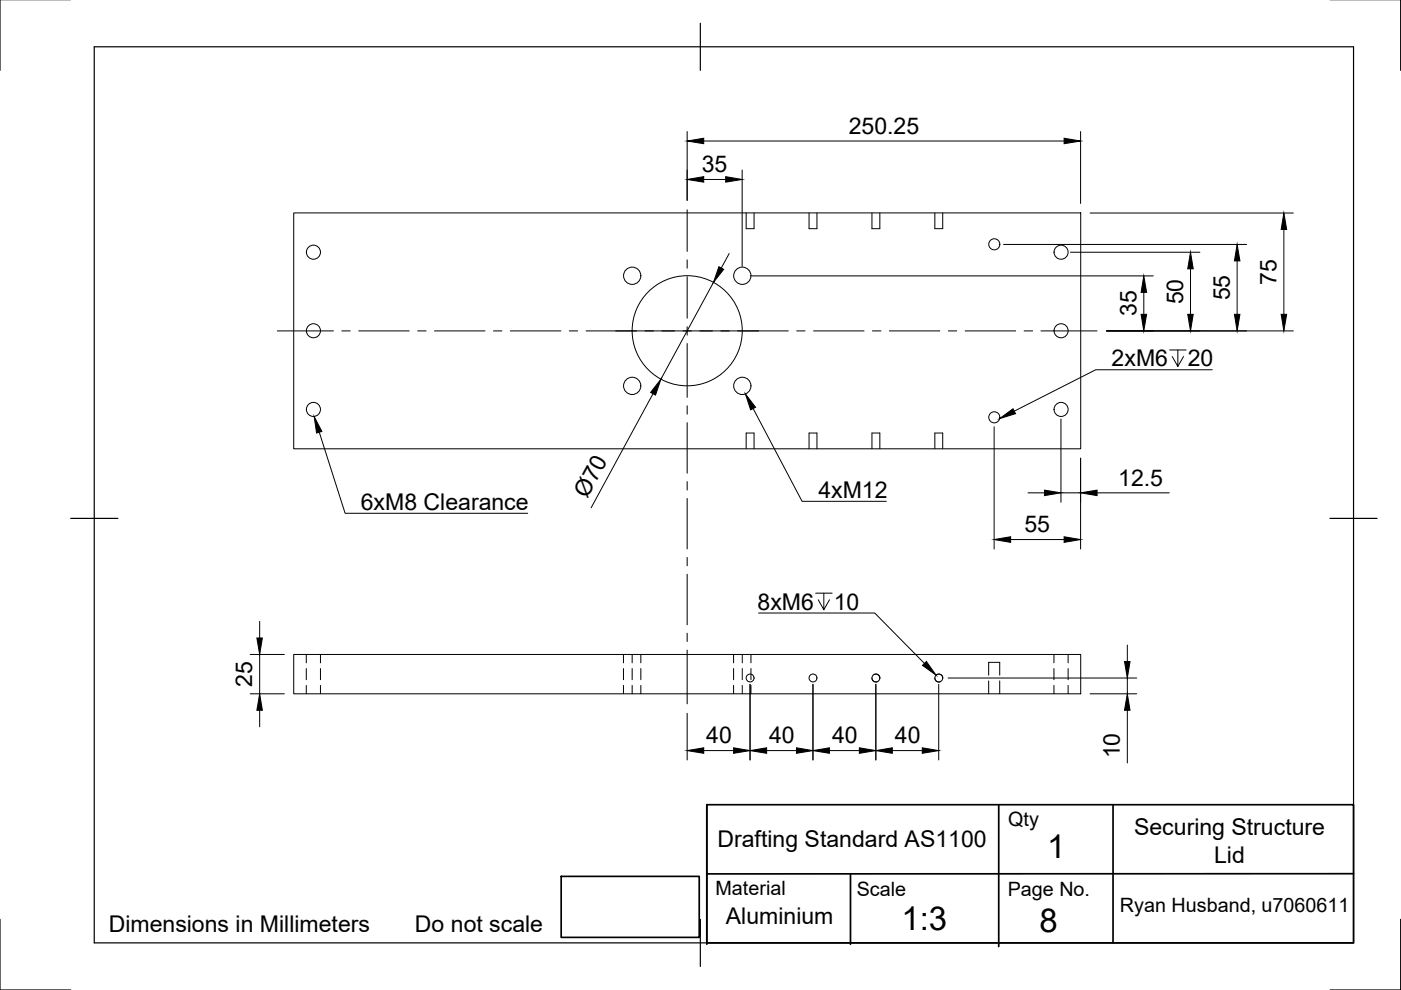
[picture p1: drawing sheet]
<svg xmlns="http://www.w3.org/2000/svg" width="297mm" height="210mm" viewBox="0 0 297 210" stroke-linecap="round" stroke-linejoin="round" font-family="sans-serif">
<!-- layer: Visible -->
<g fill="none" stroke="#000" stroke-width=".21">
<path d="M62.3 45.1h166.8v50.1h-166.8zM62.3 138.8h166.8v8.3h-166.8z"/>
<circle cx="66.5" cy="53.5" r="1.49"/>
<circle cx="134" cy="58.5" r="1.83"/>
<circle cx="157.4" cy="58.5" r="1.83"/>
<circle cx="210.8" cy="51.8" r="1.17"/>
<circle cx="225" cy="53.5" r="1.49"/>
<circle cx="66.5" cy="70.1" r="1.49"/>
<circle cx="145.7" cy="70.1" r="11.7"/>
<circle cx="225" cy="70.1" r="1.49"/>
<circle cx="66.5" cy="86.8" r="1.49"/>
<circle cx="134" cy="81.8" r="1.83"/>
<circle cx="157.4" cy="81.8" r="1.83"/>
<circle cx="210.8" cy="88.5" r="1.17"/>
<circle cx="225" cy="86.8" r="1.49"/>
<circle cx="159" cy="143.7" r=".84"/>
<circle cx="172.4" cy="143.7" r=".84"/>
<circle cx="185.7" cy="143.7" r=".84"/>
<circle cx="199" cy="143.7" r=".84"/>
</g>
<!-- layer: Hidden -->
<g fill="none" stroke="#000" stroke-width=".21">
<path d="M158.2 45.1v3.4h1.7v-3.4M171.5 45.1v3.4h1.7v-3.4M184.9 45.1v3.4h1.6v-3.4M198.2 45.1v3.4h1.7v-3.4M158.2 95.2v-3.4h1.7v3.4M171.5 95.2v-3.4h1.7v3.4M184.9 95.2v-3.4h1.6v3.4M198.2 95.2v-3.4h1.7v3.4M64.9 138.8v1.7M67.9 138.8v1.7M132.2 138.8v1.7M134 138.8v1.7"/>
<path d="M135.9 138.8v1.7M155.5 138.8v1.7M157.4 138.8v1.7M159.2 138.8v1.7M223.5 138.8v1.7M226.5 138.8v1.7M64.9 141.7v2.4M64.9 145.3v1.8M67.9 141.7v2.4M67.9 145.3v1.8M132.2 141.7v2.4M132.2 145.3v1.8"/>
<path d="M134 141.7v2.4M134 145.3v1.8M135.9 141.7v2.4M135.9 145.3v1.8M155.5 141.7v2.4M155.5 145.3v1.8M157.4 141.7v2.4M157.4 145.3v1.8M159.2 141.7v2.4M159.2 145.3v1.8M184.9 143.8a.83 .83 0 0 0 1.2 .7M185.3 143a.85 .85 0 0 1 1.2 .8"/>
<path d="M198.2 143.8a.83 .83 0 0 0 1.3 .7M198.6 143a.85 .85 0 0 1 1.3 .8M209.6 143.2v-2.8h2.4v2.8M209.6 144.4v2.7M212 144.4v2.7M223.5 141.7v2.4M223.5 145.3v1.8M226.5 141.7v2.4M226.5 145.3v1.8"/>
</g>
<!-- layer: Border -->
<path d="M0 -.1v15M297 -.1v15M20 9.9h267v190h-267zM148.5 4.9v10M15 109.9h10M282 109.9h10M0 194.9v15h15M148.5 194.9v10M297 194.9v15h-15" fill="none" stroke="#000" stroke-width=".25"/>
<!-- layer: TitleBlock -->
<path d="M149.9 170.6h137.1v29.3h-137.1zM149.9 170.6v29.6M211.8 170.8v29.9M236 170.6v29.3M119 185.8h29.3v12.9h-29.3zM180.3 185.3v14.9M287 185.2l-137.1 .1" fill="none" stroke="#000" stroke-width=".36"/>
<!-- layer: Center Lines -->
<g fill="none" stroke="#000" stroke-width=".21">
<path d="M145.7 44.5v8.8M145.7 55.1v1.8M145.7 58.7v8.8M58.8 70.2h11.9M72.5 70.2h1.8M76.1 70.2h10.7M88.5 70.2h1.8M92.1 70.2h10.7M104.6 70.2h1.8M108.2 70.2h10.7M120.7 70.2h1.8M124.3 70.2h42.8"/>
<path d="M145.7 69.3v1.7M145.7 72.8v11.5M168.9 70.2h1.8M172.5 70.2h10.7M185 70.2h1.8M188.6 70.2h10.7M201.1 70.2h1.7M204.6 70.2h10.7M217.1 70.2h1.8M220.7 70.2h11.9M145.7 86v1.8M145.7 89.6v10.7"/>
<path d="M145.7 102.1v1.8M145.7 105.7v10.7M145.7 118.2v1.8M145.7 121.7v10.8M145.7 134.3v1.7M145.7 137.8v11.4"/>
</g>
<!-- layer: Annotations -->
<path d="M248 74.2h3.5M249.7 74.2v3.5l-1.2-2.1M250.9 75.6l-1.2 2.1M257 78.4h-24.7l-17.3 8.8M67.7 91.6l5.5 17.2h38.7M159.7 86.6l10.4 19.7h17.8M160.8 130h24.7l10.5 10.7M172.9 125.8h3.5M174.7 125.8v3.5l-1.2-2.1M175.9 127.2l-1.2 2.1" fill="none" stroke="#000" stroke-width=".21"/>
<path d="M66.6 88.3l1.6 3.2-1.1 .3zM158.1 83.5l2.1 2.9-1 .5zM211.9 88.8l2.9-2.1 .5 1zM196.4 140.2l2.1 2.9-2.9-2z" fill="#000" stroke="#000" stroke-width=".21"/>
<!-- layer: Dimensions -->
<g fill="none" stroke="#000" stroke-width=".21">
<path d="M145.7 27.9v14.6M149.2 38.1h4.7M149.2 29.9h76.4M157.4 36v20.5M229.1 27.9v15.3M151.3 59.9l-11.2 20.5M154.6 53.8l-1.7 3M159.4 58.5h85.1M212.8 51.8h51.5M226.9 53.5h27.5M231.1 45.2h43.1M252.4 57v9.6"/>
<path d="M262.3 55.3v11.3M272.2 48.7v17.9M234.6 70.2h39.6M242.5 62v4.6M138.5 83.5l-13.2 24.2M210.8 90.5v25.9M224.9 88.8v17.7M229.1 97.1v19.3M214.3 114.4h11.3M218 104.5h3.4M224.9 104.5h4.2M232.6 104.5h15.3"/>
<path d="M53 138.8h7.3M55.1 131.8v3.5M55.1 138.8v8.3M239 136.8v3.5M53 147.1h7.3M55.1 150.6v3.5M145.7 151.2v9.9M149.2 159.1h6.3M159 145.1v16M162.5 159.1h6.4M172.4 145.1v16M175.9 159.1h6.3"/>
<path d="M185.7 145.1v16M189.2 159.1h6.3M199 145.1v16M201 143.8h40M231.1 147.1h9.9M239 143.8v3.3M239 150.6v11.2"/>
</g>
<g fill="#000" stroke="#000" stroke-width=".21">
<path d="M145.7 38.1l3.5-.6v1.1zM145.7 29.9l3.5-.6v1.2zM153.9 37.5l3.5 .6-3.5 .5zM225.6 29.3l3.5 .6-3.5 .6zM152.4 56.6l1 .5-2.1 2.8zM252.4 53.5l.6 3.5h-1.2zM262.3 51.8l.6 3.5h-1.2zM272.2 45.2l.6 3.5h-1.2zM241.9 66.6h1.2l-.6 3.6zM242.5 58.5l.6 3.5h-1.2zM251.8 66.6h1.2l-.6 3.6zM261.7 66.6h1.2l-.6 3.6z"/>
<path d="M271.6 66.6h1.2l-.6 3.6zM140.1 80.4l-1.1 3.4-1.1-.6zM210.8 114.4l3.5-.6v1.2zM221.4 103.9l3.5 .6-3.5 .6zM225.6 113.8l3.5 .6-3.5 .6zM229.1 104.5l3.5-.6v1.2zM54.5 135.3h1.1l-.5 3.5zM55.1 147.1l.5 3.5h-1.1zM145.7 159.1l3.5-.5v1.1zM155.5 158.6l3.5 .5-3.5 .6zM159 159.1l3.5-.5v1.1zM168.9 158.6l3.5 .5-3.5 .6z"/>
<path d="M172.4 159.1l3.5-.5v1.1zM182.2 158.6l3.5 .5-3.5 .6zM185.7 159.1l3.5-.5v1.1zM195.5 158.6l3.5 .5-3.5 .6zM238.4 140.3h1.2l-.6 3.5zM239 147.1l.6 3.5h-1.2z"/>
</g>
<g font-size="7">
<text x="222" y="181.8">1</text>
<text x="191.1" y="197.2">1:3</text>
<text x="220.4" y="197.6">8</text>
</g>
<g font-size="4.9">
<text x="180" y="28.3">250.25</text>
<text x="148.8" y="36.5">35</text>
<text x="250.8" y="64.5" transform="rotate(-90 250.8 64.5)">50</text>
<text x="260.8" y="63.7" transform="rotate(-90 260.8 63.7)">55</text>
<text x="270.6" y="60.4" transform="rotate(-90 270.6 60.4)">75</text>
<text x="240.9" y="67" transform="rotate(-90 240.9 67)">35</text>
<text x="235.7" y="77.7">2xM6</text>
<text x="251.8" y="77.7">20</text>
<text x="124.5" y="105.7" transform="rotate(-62 124.5 105.7)">Ø70</text>
<text x="173.5" y="105.6">4xM12</text>
<text x="237.1" y="102.9">12.5</text>
<text x="76.5" y="108.1">6xM8 Clearance</text>
<text x="217.2" y="112.8">55</text>
<text x="160.6" y="129.3">8xM6</text>
<text x="176.8" y="129.3">10</text>
<text x="53.5" y="145.6" transform="rotate(-90 53.5 145.6)">25</text>
<text x="149.7" y="157.6">40</text>
<text x="163.1" y="157.6">40</text>
<text x="176.4" y="157.6">40</text>
<text x="189.7" y="157.6">40</text>
<text x="237.4" y="160.8" transform="rotate(-90 237.4 160.8)">10</text>
<text x="152.1" y="179.5">Drafting Standard AS1100</text>
<text x="240.5" y="177.1">Securing Structure</text>
<text x="257.4" y="183">Lid</text>
<text x="23.1" y="197.6">Dimensions in Millimeters</text>
<text x="88" y="197.6">Do not scale</text>
<text x="153.9" y="195.8">Aluminium</text>
</g>
<g font-size="4.2">
<text x="213.8" y="175.1">Qty</text>
<text x="151.7" y="189.9">Material</text>
<text x="181.6" y="189.9">Scale</text>
<text x="213.7" y="189.9">Page No.</text>
<text x="237.4" y="193.4">Ryan Husband, u7060611</text>
</g>
</svg>
